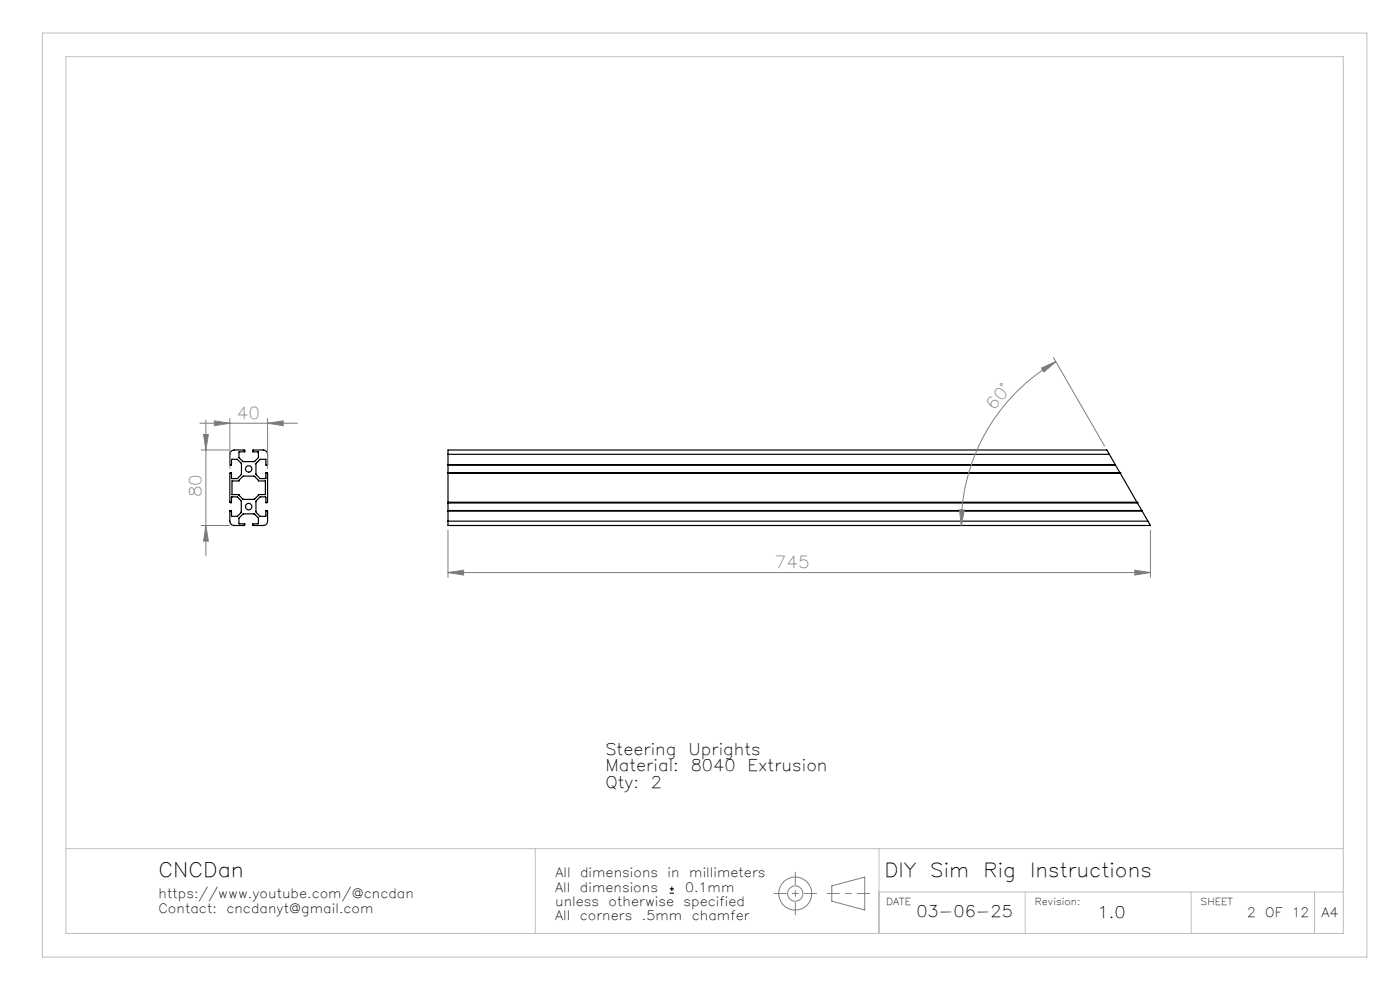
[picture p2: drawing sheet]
<svg xmlns="http://www.w3.org/2000/svg" width="297mm" height="210mm" viewBox="0 0 297 210" stroke-linecap="round" stroke-linejoin="round" font-family="sans-serif">
<g fill="none" stroke="#000" stroke-width=".25">
<path d="M48.9 95.9l.4-.4h.4h2.1l.1 .3h-1.2v1.3l.9 .8h2.3l.9-.8v-1.2l-1.2-.1v-.2l2.2-.1a.97 .97 0 0 1 1 .9l-.1 2.3h-.3v-1.3h-1.2l-.9 .9v2.3l.9 .9h1.1l.1-1.2 .4 .1v6.1l-.4 .1v-1.2h-1.2l-.9 1v2.2l.9 .9h1.1l.1-1.2h.3l.1 2.3a.97 .97 0 0 1-1 .9l-2.2-.1v-.3l1.2-.1v-1.1l-.9-.9h-2.4l-.8 .9v1.1l1.2 .1v.3l-2.2 .1a.97 .97 0 0 1-.9-.9v-2.3h.3l.1 1.2h1.1l.9-.9v-2.3l-.9-.9h-1.1l-.1 1.2-.3-.1v-6.1l.3-.1 .1 1.2h1.1l.9-.9v-2.3l-.9-.9h-1.2v1.3l-.3-.1v-2.2zM95 96.4v-.9h139.8l.5 .9M95 96.4v14.2M95 96.4h140.3M95 98.6h141.6M95 98.7h141.6M235.3 96.4l1.3 2.2M236.6 98.6v.1M236.6 98.7l1 1.6M49.2 102h1.5l1-1h2.3l.8 1h1.5v2.9h-1.5l-.9 1h-2.3l-.9-1h-1.5zM95 110.6v.9h149.1l-.6-.9M95 100.3h.1"/>
<path d="M95 106.6h.1M95 100.4h.1M95 110.6h148.5M95 108.4h147.3M95 100.4h142.7M95 106.5h146.2M95 108.3h147.2M95 100.3h142.6M95 106.6h146.3M237.6 100.3h.1M237.6 100.3l.1 .1M237.7 100.4l3.5 6.1"/>
<path d="M241.2 106.5l.1 .1M241.3 106.6h.1M241.3 106.6l.9 1.7M242.2 108.3l.1 .1M242.3 108.4l1.2 2.2"/>
<circle cx="52.8" cy="99.5" r=".68"/>
<circle cx="52.8" cy="107.5" r=".69"/>
</g>
<path d="M142.1 189.5h.9M142.1 188.6h.9M142.5 188.1v.9" fill="none" stroke="#000" stroke-width=".21"/>
<g fill="none" stroke="#808080" stroke-width=".21">
<path d="M220.9 78.1l3.1-1.4-2.5 2.2zM223.5 75.8l10.8 18.8M224 76.7a40.1 40.1 0 0 0-20.1 34.8M42.4 89.8h20.7M42.7 95.5h5.9M43.2 92.2h1l-.5 3.3zM43.7 89.1v28.7M45.5 89.3l3.3 .5-3.3 .5zM48.8 88.8v10.6M56.8 89.8l3.3-.5v1zM56.8 88.8v10.6M42.7 111.5h5.9"/>
<path d="M43.7 111.5l.5 3.3h-1zM95 112.5v10M203.6 108.2h1l-.7 3.3zM244.1 112.5v10M95 121.5l3.4-.5v1zM95 121.5h149.1M240.7 121l3.4 .5-3.4 .5zM176.5 187.9l6.9-1.9v7l-6.9-1.8z"/>
<circle cx="168.7" cy="189.5" r="3.5"/>
<circle cx="168.7" cy="189.5" r="1.62"/>
</g>
<path d="M164.2 189.5h9M168.7 194v-9M175.5 189.5h9" fill="none" stroke="#808080" stroke-width=".21" stroke-dasharray="6.3 1.3 1.3 1.3" stroke-dashoffset="3.8"/>
<path d="M9 7h281v196h-281zM14 12h271v186h-271zM14 180h271M113.6 180v18M186.5 180v18M186.5 189.2h98.5M217.5 189.2v8.8M252.7 189.2v8.8M278.9 189.2v8.8" fill="none" stroke="#c0c0c0" stroke-width=".21"/>
<g fill="#808080">
<path d="M45.5 89.3l3.3 .5-3.3 .5zM56.8 89.8l3.3-.5v1z"/>
<path d="M95 121.5l3.4-.5v1zM240.7 121l3.4 .5-3.4 .5z"/>
<path d="M220.9 78.1l3.1-1.4-2.5 2.2zM203.6 108.2h1l-.7 3.3z"/>
<path d="M43.2 92.2h1l-.5 3.3zM43.7 111.5l.5 3.3h-1z"/>
</g>
<text font-size="4.2" x="33.6" y="186">CNCDan</text>
<g font-size="4.1">
<text x="187.6" y="186">DIY</text>
<text x="197.4" y="186">Sim</text>
<text x="208.7" y="186">Rig</text>
<text x="218.5" y="186">Instructions</text>
</g>
<g font-size="3.5" fill="#808080">
<text x="50.2" y="88.8">40</text>
<text x="210.8" y="87.1" transform="rotate(-50 210.8 87.1)">60°</text>
<text x="42.8" y="105.5" transform="rotate(-90 42.8 105.5)">80</text>
<text x="164.4" y="120.5">745</text>
</g>
<g font-size="3.4">
<text x="128.4" y="160.1">Steering</text>
<text x="146" y="160.1">Uprights</text>
<text x="128.4" y="163.6">Material:</text>
<text x="128.4" y="167.1">Qty:</text>
<text x="138.1" y="167.1">2</text>
<text x="146.5" y="163.6">8040</text>
<text x="158.6" y="163.6">Extrusion</text>
<text x="194.4" y="194.6">03-06-25</text>
<text x="232.8" y="194.7">1.0</text>
</g>
<g font-size="2.7">
<text x="117.8" y="186">All</text>
<text x="123.1" y="186">dimensions</text>
<text x="141.6" y="186">in</text>
<text x="146.2" y="186">millimeters</text>
<text x="33.6" y="190.6">https://www.youtube.com/@cncdan</text>
<text x="117.8" y="189.2">All</text>
<text x="123" y="189.2">dimensions</text>
<text x="145.3" y="189.2">0.1mm</text>
<text x="33.6" y="193.6">Contact:</text>
<text x="48" y="193.6">cncdanyt@gmail.com</text>
<text x="117.8" y="192.2">unless</text>
<text x="117.8" y="195.2">All</text>
<text x="123" y="195.2">corners</text>
<text x="129.1" y="192.2">otherwise</text>
<text x="136.2" y="195.2">.5mm</text>
<text x="145" y="192.2">specified</text>
<text x="146.8" y="195.2">chamfer</text>
<text x="264.6" y="194.5">2</text>
<text x="268.4" y="194.5">OF</text>
<text x="274" y="194.5">12</text>
<text x="280.3" y="194.5">A4</text>
</g>
<g font-size="2">
<text x="188" y="192">DATE</text>
<text x="219.5" y="192">Revision:</text>
<text x="254.7" y="192">SHEET</text>
</g>
</svg>
